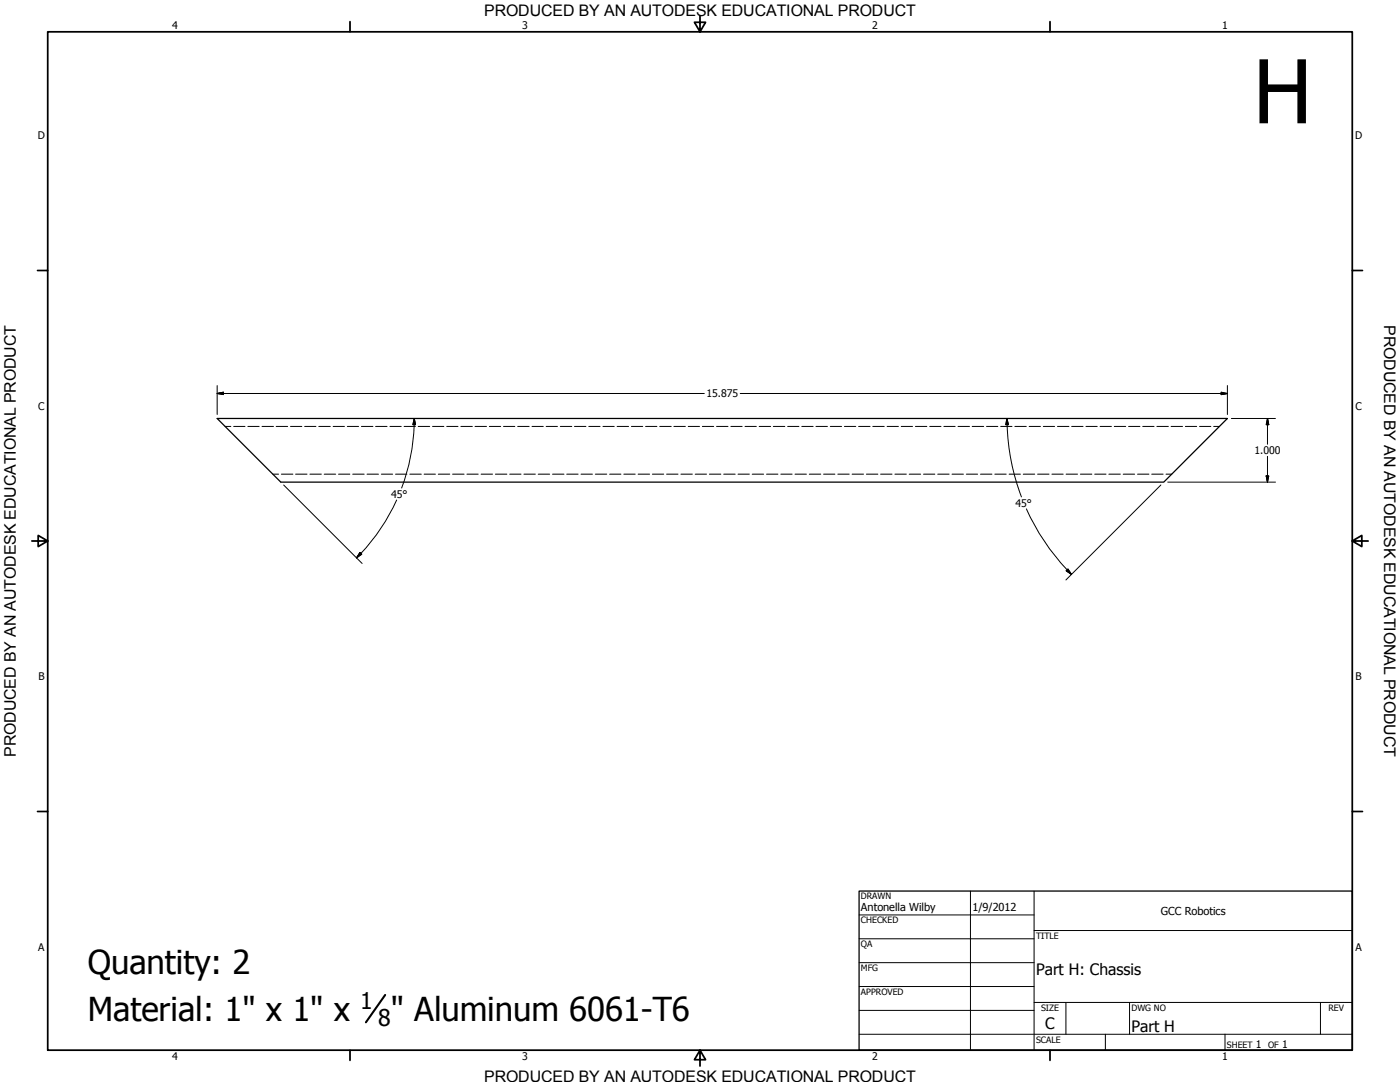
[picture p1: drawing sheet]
<svg xmlns="http://www.w3.org/2000/svg" width="559mm" height="432mm" viewBox="0 0 559 432" stroke-linecap="round" stroke-linejoin="round" font-family="sans-serif">
<!-- layer: Visible (ANSI) -->
<path d="M86.7 167h403.2l-25.4 25.4h-352.4z" fill="none" stroke="#000" stroke-width=".51"/>
<!-- layer: Hidden (ANSI) -->
<g fill="none" stroke="#000" stroke-width=".4">
<path d="M89.9 170.2h2.2M93.3 170.2h4.5M98.9 170.2h4.5M104.6 170.2h4.6M110.2 170.2h4.6M116 170.2h4.5M121.6 170.2h4.5M127.3 170.2h4.5M133 170.2h4.5M138.6 170.2h4.5M144.3 170.2h4.5M149.9 170.2h4.6"/>
<path d="M155.6 170.2h4.5M161.3 170.2h4.5M166.9 170.2h4.6M172.7 170.2h4.5M178.3 170.2h4.5M184 170.2h4.5M189.6 170.2h4.6M195.3 170.2h4.5M201 170.2h4.5M206.6 170.2h4.6M212.3 170.2h4.6M218 170.2h4.5"/>
<path d="M223.6 170.2h4.6M229.3 170.2h4.6M235 170.2h4.5M240.7 170.2h4.5M246.3 170.2h4.6M252 170.2h4.5M257.7 170.2h4.5M263.3 170.2h4.6M269 170.2h4.6M274.7 170.2h4.5M280.4 170.2h4.5M286 170.2h4.6"/>
<path d="M291.7 170.2h4.5M297.4 170.2h4.5M303 170.2h4.6M308.7 170.2h4.5M314.4 170.2h4.5M320 170.2h4.5M325.7 170.2h4.6M331.4 170.2h4.5M337.1 170.2h4.5M342.7 170.2h4.6M348.4 170.2h4.5M354.1 170.2h4.5"/>
<path d="M359.7 170.2h4.5M365.4 170.2h4.6M371.1 170.2h4.5M376.7 170.2h4.6M382.4 170.2h4.6M388 170.2h4.6M393.8 170.2h4.5M399.4 170.2h4.5M405.1 170.2h4.5M410.8 170.2h4.5M416.4 170.2h4.5M422.1 170.2h4.6"/>
<path d="M427.7 170.2h4.6M433.5 170.2h4.5M439.1 170.2h4.5M444.8 170.2h4.5M450.5 170.2h4.5M456.1 170.2h4.5M461.8 170.2h4.5M467.4 170.2h4.6M473.1 170.2h4.5M478.8 170.2h4.5M484.4 170.2h2.3M108.9 189.2h2.3"/>
<path d="M112.3 189.2h4.6M118 189.2h4.6M123.7 189.2h4.6M129.4 189.2h4.6M135.1 189.2h4.5M140.8 189.2h4.6M146.5 189.2h4.6M152.2 189.2h4.5M157.9 189.2h4.5M163.6 189.2h4.5M169.3 189.2h4.5M174.9 189.2h4.6"/>
<path d="M180.7 189.2h4.5M186.4 189.2h4.5M192 189.2h4.6M197.7 189.2h4.6M203.5 189.2h4.5M209.1 189.2h4.6M214.8 189.2h4.6M220.5 189.2h4.6M226.2 189.2h4.6M231.9 189.2h4.6M237.6 189.2h4.6M243.3 189.2h4.5"/>
<path d="M249 189.2h4.6M254.7 189.2h4.6M260.4 189.2h4.5M266.1 189.2h4.5M271.8 189.2h4.6M277.5 189.2h4.5M283.1 189.2h4.6M288.9 189.2h4.5M294.6 189.2h4.5M300.2 189.2h4.6M305.9 189.2h4.6M311.7 189.2h4.5"/>
<path d="M317.3 189.2h4.6M323 189.2h4.6M328.7 189.2h4.5M334.4 189.2h4.6M340.1 189.2h4.6M345.8 189.2h4.6M351.5 189.2h4.5M357.2 189.2h4.6M362.9 189.2h4.6M368.6 189.2h4.5M374.3 189.2h4.5M380 189.2h4.6"/>
<path d="M385.7 189.2h4.5M391.4 189.2h4.5M397.1 189.2h4.5M402.8 189.2h4.5M408.4 189.2h4.6M414.1 189.2h4.6M419.9 189.2h4.5M425.5 189.2h4.6M431.2 189.2h4.6M436.9 189.2h4.6M442.6 189.2h4.6M448.3 189.2h4.6"/>
<path d="M454 189.2h4.6M459.7 189.2h4.5M465.4 189.2h2.3"/>
</g>
<!-- layer: Border (ANSI) -->
<g fill="none" stroke="#000" stroke-width=".7">
<path d="M19 12.7h520.8v406.4h-520.8zM139.7 8.6v4.1M279.4 6.3v6.4l-2.2-3.8h4.4l-2.2 3.8M419.1 8.6v4.1M15 107.9h4M539.8 107.9h4M12.7 215.9h6.3l-3.8-2.2v4.4l3.8-2.2M539.8 215.9l3.8 2.2v-4.4l-3.8 2.2h6.3M15 323.8h4M539.8 323.8h4M139.7 419.1v4.1M279.4 419.1l2.2 3.8h-4.4l2.2-3.8v6.3"/>
<path d="M419.1 419.1v4.1"/>
</g>
<!-- layer: Title (ANSI) -->
<g fill="none" stroke="#000" stroke-width=".4">
<path d="M387.3 355.6v63.5M412.7 355.6v63.5M342.9 365.1h69.8M342.9 374.6h69.8M412.7 371.3h127.1M342.9 384.2h69.8M342.9 393.7h69.8M342.9 412.7h196.9M342.9 403.2h69.8M412.7 400h127.1M425.4 400v12.7M441.2 412.7v6.4"/>
<path d="M450.8 400v12.7M488.9 412.7v6.4M527 400v12.7"/>
</g>
<path d="M342.9 355.6h196.9v63.5h-196.9z" fill="none" stroke="#000" stroke-width=".51"/>
<!-- layer: Dimension (ANSI) -->
<g fill="none" stroke="#000" stroke-width=".4">
<path d="M86.7 157l2.5-.5v1zM86.7 157h194.4M86.7 153.9v11.5M295.5 157h194.4M487.4 156.5l2.5 .5-2.5 .5zM489.9 153.9v11.5M165.3 169.6a78.6 78.6 0 0 1-5 25.2M165.4 167l.4 2.5h-1zM165.4 167l-.1 2.5M401.9 167l.6 2.5h-1.1zM401.9 167l.1 2.5M402 169.5a88 88 0 0 0 5.7 28.8"/>
<path d="M491.5 167h17.6M505.9 167l.5 2.5h-1zM505.9 167v10.3M113.2 193.5l31.3 31.4M158.3 199.5a78.6 78.6 0 0 1-14.2 21.4M463.4 193.5l-38 38M466.1 192.4h43M505.4 189.9h1l-.5 2.5zM505.9 182.1v10.3M409.7 203.1a88.8 88.8 0 0 0 18 26.1M143.7 220.5l.7 .7-2.1 1.4zM144 220.9l-1.7 1.7"/>
<path d="M426.3 227.1l1.4 2.1-2.1-1.4z"/>
</g>
<g fill="#000" stroke="#000" stroke-width=".4">
<path d="M86.7 157l2.5-.5zM86.7 157l2.5-.5v1zM487.4 157.5l2.5-.5zM487.4 156.5l2.5 .5-2.5 .5zM165.4 167l.4 2.5zM165.4 167l.4 2.5h-1zM401.9 167l.6 2.5zM401.9 167l.6 2.5h-1.1zM505.9 167l.5 2.5zM505.9 167l.5 2.5h-1zM505.4 189.9l.5 2.5zM505.4 189.9h1l-.5 2.5z"/>
<path d="M143.7 220.5l-1.4 2.1zM143.7 220.5l.7 .7-2.1 1.4zM425.6 227.8l2.1 1.4zM426.3 227.1l1.4 2.1-2.1-1.4z"/>
</g>
<!-- layer: Symbol (ANSI) -->
<path d="M153.7 397.1l-7.7 10.9" fill="none" stroke="#000" stroke-width=".83"/>
<text font-size="35.1" x="500.1" y="49.2">H</text>
<g font-size="13.1">
<text x="35.1" y="388.6">Quantity: 2</text>
<text x="35.1" y="407.3">Material: 1&quot; x 1&quot; x</text>
<text x="156" y="407.3">&quot; Aluminum 6061-T6</text>
</g>
<g font-size="9.2">
<text x="143.8" y="402.5">1</text>
<text x="151" y="409.4">8</text>
</g>
<g font-size="6.4">
<text x="552.4" y="129.8" transform="rotate(90 552.4 129.8)">PRODUCED BY AN AUTODESK EDUCATIONAL PRODUCT</text>
<text x="6.3" y="302" transform="rotate(-90 6.3 302)">PRODUCED BY AN AUTODESK EDUCATIONAL PRODUCT</text>
</g>
<g font-size="6.3">
<text x="193.3" y="6.3">PRODUCED BY AN AUTODESK EDUCATIONAL PRODUCT</text>
<text x="413.5" y="389.1">Part H: Chassis</text>
<text x="417.2" y="410.6">C</text>
<text x="451.6" y="411.9">Part H</text>
<text x="193.3" y="431.8">PRODUCED BY AN AUTODESK EDUCATIONAL PRODUCT</text>
</g>
<g font-size="4.4">
<text x="343.7" y="363.5">Antonella Wilby</text>
<text x="388.1" y="363.7">1/9/2012</text>
<text x="463.4" y="365.1">GCC Robotics</text>
</g>
<g font-size="4.2">
<text x="68.7" y="11.7">4</text>
<text x="208.4" y="11.7">3</text>
<text x="348.1" y="11.7">2</text>
<text x="487.8" y="11.7">1</text>
<text x="15.1" y="55.5">D</text>
<text x="540.9" y="55.5">D</text>
<text x="281.9" y="158.6">15.875</text>
<text x="15.2" y="163.4">C</text>
<text x="541" y="163.4">C</text>
<text x="500.7" y="181.2">1.000</text>
<text x="156.1" y="198.6">45°</text>
<text x="405.3" y="202.2">45°</text>
<text x="15.3" y="271.4">B</text>
<text x="541.1" y="271.4">B</text>
<text x="15.2" y="379.3">A</text>
<text x="541" y="379.3">A</text>
<text x="501.3" y="418.3">1</text>
<text x="511.8" y="418.3">1</text>
<text x="68.7" y="423.2">4</text>
<text x="208.4" y="423.2">3</text>
<text x="348.1" y="423.2">2</text>
<text x="487.8" y="423.2">1</text>
</g>
<g font-size="3.5">
<text x="343.7" y="358.9">DRAWN</text>
<text x="343.7" y="368.5">CHECKED</text>
<text x="413.5" y="374.6">TITLE</text>
<text x="343.7" y="378">QA</text>
<text x="343.7" y="387.5">MFG</text>
<text x="343.7" y="397.1">APPROVED</text>
<text x="415.5" y="403.4">SIZE</text>
<text x="451.6" y="403.4">DWG NO</text>
<text x="530.3" y="403.4">REV</text>
<text x="413.5" y="416.1">SCALE</text>
<text x="489.7" y="418.3">SHEET</text>
<text x="506.2" y="418.3">OF</text>
</g>
</svg>
